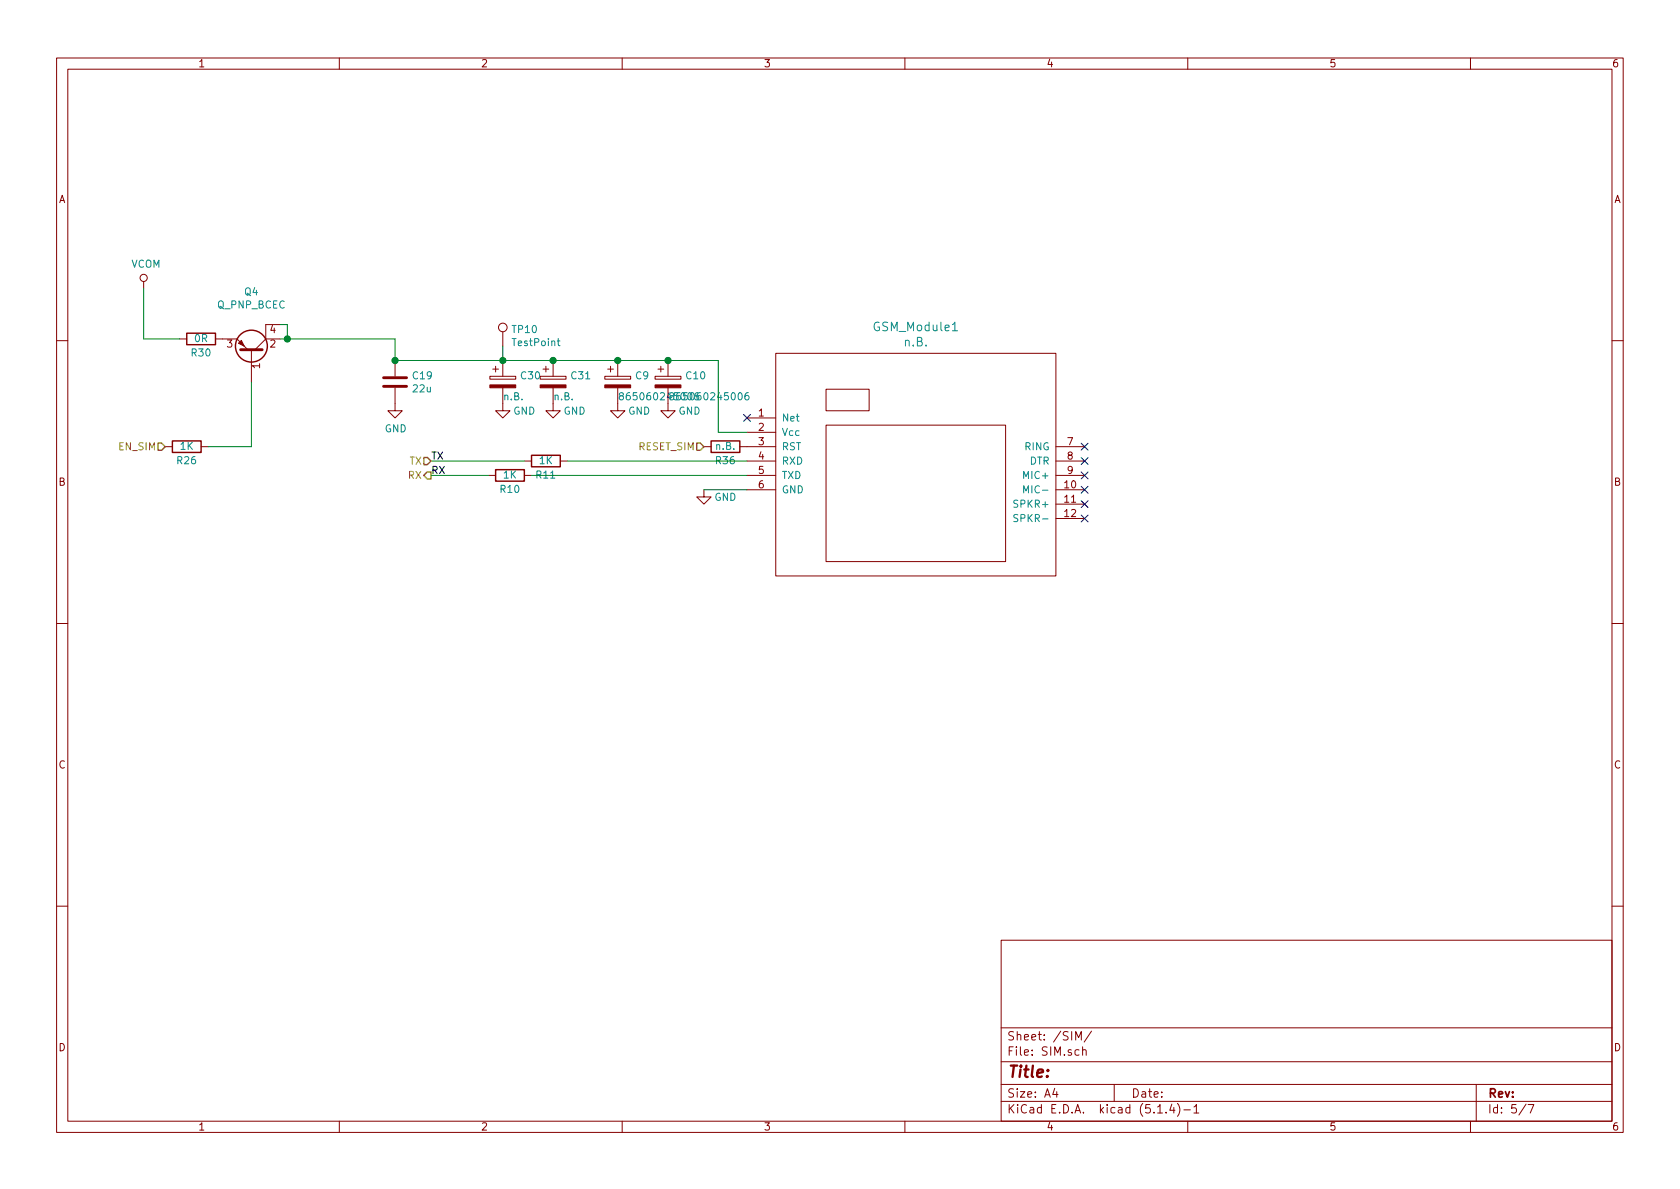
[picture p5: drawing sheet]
<svg xmlns="http://www.w3.org/2000/svg" width="297mm" height="210mm" viewBox="0 0 297 210" stroke-linecap="round" stroke-linejoin="round" font-family="sans-serif">
<g fill="none" stroke="#840000" stroke-width=".18">
<path d="M10 10.3h277v189.9h-277zM12 12.2h273v186.1h-273zM60 10.3v1.9M110 10.3v1.9M160 10.3v1.9M210 10.3v1.9M260 10.3v1.9M25.4 49.8v1.2M31.7 59.9h1.3M38.1 59.9h3.8l1.9 1.9M47 59.9h2.5M47 59.9l-1.9 1.9"/>
<path d="M49.5 57.4h-2.5v2.5M88.9 58.7v2.5M10 60.2h2M29.2 79h1.3M35.6 79h1.2M44.4 61.8v5.8M69.8 68.6v4h1.3l-1.3 1.3-1.2-1.3h1.2M69.8 63.7v2.8M86.6 66.5h4.6v.6h-4.6zM87.1 65.3h1M87.6 64.8v1M88.9 68.6v4h1.3l-1.3 1.3-1.3-1.3h1.3"/>
<path d="M88.9 63.7v2.8M95.5 66.5h4.6v.6h-4.6zM96 65.3h1M96.5 64.8v1M97.8 68.6v4h1.3l-1.3 1.3-1.3-1.3h1.3M97.8 63.7v2.8M106.9 66.5h4.6v.6h-4.6zM107.4 65.3h1.1M107.9 64.8v1M109.2 68.6v4h1.3l-1.3 1.3-1.3-1.3h1.3M109.2 63.7v2.8M115.8 66.5h4.6v.6h-4.6z"/>
<path d="M116.3 65.3h1M116.8 64.8v1M118.1 68.6v4h1.3l-1.3 1.3-1.3-1.3h1.3M118.1 63.7v2.8M124.5 79h1.2M130.8 79h6.4M132.1 73.9h5.1M132.1 76.4h5.1M137.2 62.5h49.5v39.3h-49.5zM146 75.2h31.8v24.1h-31.8zM146 68.8h7.7v3.8h-7.7zM186.7 79h5.1"/>
<path d="M285 60.2h2M86.4 84.1h1.2M92.7 84.1h1.3M92.7 81.5h1.3M99.1 81.5h1.2M124.5 86.6v1.3h1.2l-1.2 1.2-1.3-1.2h1.3M132.1 84.1h5.1M132.1 81.5h5.1M132.1 86.6h5.1M186.7 84.1h5.1M186.7 81.5h5.1M186.7 86.6h5.1"/>
<path d="M186.7 89.1h5.1M186.7 91.7h5.1M10 110.3h2M285 110.3h2M10 160.2h2M177 166.3h108v32h-108zM285 160.2h2M60 198.3v1.9M110 198.3v1.9M160 198.3v1.9M177 194.8h108M177 191.8h108"/>
<path d="M177 187.8h108M177 181.8h108M186.5 192.5l-.4 1h1M186.8 193v1M190.2 183.9v-1.5l.5 1.1 .5-1.1v1.5M190.8 185.7l-.5-.1-.2 .3v.6l.2 .1 .5-.1M191.4 185.7l.2-.1 .4 .1v.9M191.4 185.1v1.5M193 182.3l-1.3 2M197 191.8v3M204.7 196.8h.8M206.2 196.7v.1"/>
<path d="M207.2 195.2l-.4 1.1h.9M207.5 195.8v1M208.2 195.1a1.71 1.71 0 0 1 0 2.3M209.3 196.3h1.2M210 198.3v1.9M211.1 195.8l.4-.5v1.5M211.1 196.8h.9M260 198.3v1.9M261 191.8v6.5M269.8 195.2l-1.2 2M270.2 195.3h1l-.6 1.5"/>
<circle cx="25.4" cy="49.1" r=".63"/>
<circle cx="88.9" cy="57.9" r=".76"/>
</g>
<g fill="none" stroke="#840000" stroke-width=".25">
<path d="M33 58.9h5.1v2.1h-5.1zM30.5 78h5.1v2h-5.1zM125.7 78h5.1v2h-5.1zM87.6 83.1h5.1v2h-5.1zM94 80.5h5.1v2h-5.1z"/>
<circle cx="44.4" cy="61.2" r="2.82"/>
</g>
<path d="M98.7 59.9v1.1l.3 .1M168.4 58.5h.9M98.5 60.3h.5M109.8 70l-.3-.3 .1-.1 .2-.2 .4 .2v.3l-.6 .1-.1 .2v.3l.3 .2h.3l.1-.2v-.4l-.2-.1M132.3 69.4l-.3 .1a.81 .81 0 0 0 0 1.2h.3l.1-.5-.2-.3h-.2l-.3 .3M180 91.1l-.5-.1-.2 .1v.4l.6 .3 .1 .2-.3 .2h-.5M181 87.2v-1.3l.4 .9 .4-.9v1.3" fill="none" stroke="#008484" stroke-width=".18"/>
<g fill="#840000" stroke="#840000" stroke-width=".18">
<path d="M95.5 68.1h4.6v.5h-4.6z"/>
<path d="M86.6 68.1h4.6v.5h-4.6z"/>
<path d="M106.9 68.1h4.6v.5h-4.6z"/>
<path d="M115.8 68.1h4.6v.5h-4.6z"/>
<path d="M42.2 60.7l.5-.5 .5 1z"/>
</g>
<path d="M42.5 61.8h3.9M67.8 68.3h4.1M67.8 66.8h4.1" fill="none" stroke="#840000" stroke-width=".51"/>
<path d="M25.4 51v8.9h6.3M49.5 59.9h20.3v3.8h57.2v12.7h5.1M49.5 57.4h1.3v2.5M44.4 67.6v11.4h-7.6M88.9 61.2v2.5M76.2 84.1h10.2M76.2 81.5h16.5M94 84.1h38.1M100.3 81.5h31.8M124.5 86.6h7.6" fill="none" stroke="#008400" stroke-width=".18"/>
<path d="M27.9 78.4h.7l.6 .6-.6 .6h-.7zM123.2 78.4h.6l.7 .6-.7 .6h-.6zM74.9 80.9h.7l.6 .6-.6 .7h-.7zM75.6 83.4h.6v1.3h-.6l-.7-.6z" fill="none" stroke="#848400" stroke-width=".25"/>
<g fill="#008400" stroke="#008400" stroke-width=".25">
<circle cx="88.9" cy="63.7" r=".51"/>
<circle cx="97.8" cy="63.7" r=".51"/>
<circle cx="50.8" cy="59.9" r=".51"/>
<circle cx="118.1" cy="63.7" r=".51"/>
<circle cx="69.9" cy="63.7" r=".51"/>
<circle cx="109.2" cy="63.7" r=".51"/>
</g>
<g fill="none" stroke="#000084" stroke-width=".18">
<path d="M131.5 73.3l1.2 1.2M132.7 73.3l-1.2 1.2M191.2 78.4l1.2 1.2M192.4 78.4l-1.2 1.2M191.2 83.5l1.2 1.2M191.2 86l1.2 1.2M191.2 80.9l1.2 1.2M191.2 88.5l1.2 1.3M191.2 91.1l1.2 1.2M192.4 83.5l-1.2 1.2M192.4 86l-1.2 1.2M192.4 80.9l-1.2 1.2"/>
<path d="M192.4 88.5l-1.2 1.3M192.4 91.1l-1.2 1.2"/>
</g>
<text font-size="2.8" fill="#840000" x="178" y="190.5">Title:</text>
<g font-size="2.1" fill="#008484">
<text x="154.6" y="58.6">GSM_Module1</text>
<text x="159.9" y="61.3">n.B.</text>
</g>
<g font-size="2.1" fill="#840000">
<text x="178" y="184">Sheet: /SIM/</text>
<text x="178" y="186.7">File: SIM.sch</text>
<text x="178" y="196.9">KiCad E.D.A. kicad (5.1.4)-1</text>
<text x="178" y="194.1">Size: A4</text>
<text x="200" y="194.1">Date:</text>
<text x="263" y="194.1">Rev:</text>
<text x="263" y="196.9">Id: 5/7</text>
</g>
<g font-size="1.8" fill="#840000">
<text x="35" y="11.9">1</text>
<text x="85" y="11.9">2</text>
<text x="135" y="11.9">3</text>
<text x="185" y="11.9">4</text>
<text x="235" y="11.9">5</text>
<text x="285" y="11.9">6</text>
<text x="10.4" y="35.9">A</text>
<text x="285.4" y="35.9">A</text>
<text x="47.8" y="58.9">4</text>
<text x="40.2" y="61.5">3</text>
<text x="46" y="65.2" transform="rotate(-90 46 65.2)">1</text>
<text x="47.8" y="61.5">2</text>
<text x="134.1" y="73.7">1</text>
<text x="134.1" y="76.2">2</text>
<text x="134.1" y="78.7">3</text>
<text x="134.1" y="81.3">4</text>
<text x="134.1" y="83.8">5</text>
<text x="188.7" y="78.7">7</text>
<text x="188.7" y="81.3">8</text>
<text x="188.7" y="83.8">9</text>
<text x="10.4" y="85.9">B</text>
<text x="134.1" y="86.4">6</text>
<text x="188.3" y="86.4">10</text>
<text x="188.3" y="88.9">11</text>
<text x="285.4" y="85.9">B</text>
<text x="188.3" y="91.4">12</text>
<text x="10.4" y="135.9">C</text>
<text x="285.4" y="135.9">C</text>
<text x="10.4" y="185.9">D</text>
<text x="285.4" y="185.9">D</text>
<text x="35" y="199.9">1</text>
<text x="85" y="199.9">2</text>
<text x="135" y="199.9">3</text>
<text x="185" y="199.9">4</text>
<text x="235" y="199.9">5</text>
<text x="285" y="199.9">6</text>
</g>
<g font-size="1.8" fill="#008484">
<text x="23.2" y="47.3">VCOM</text>
<text x="43.3" y="52.2">Q4</text>
<text x="38.5" y="54.6">Q_PNP_BCEC</text>
<text x="90.7" y="58.9">TP10</text>
<text x="33.9" y="63">R30</text>
<text x="34.4" y="60.5">0R</text>
<text x="90.8" y="61.2">TestPoint</text>
<text x="73.1" y="67.1">C19</text>
<text x="73.1" y="69.4">22u</text>
<text x="89.1" y="70.8">n.B.</text>
<text x="92.2" y="67.1">C30</text>
<text x="98" y="70.8">n.B.</text>
<text x="101.1" y="67.1">C31</text>
<text x="110.6" y="70.8">865060245006</text>
<text x="112.4" y="67.1">C9</text>
<text x="119.5" y="70.8">865060245006</text>
<text x="121.4" y="67.1">C10</text>
<text x="68" y="76.4">GND</text>
<text x="90.8" y="73.3">GND</text>
<text x="99.6" y="73.3">GND</text>
<text x="111.1" y="73.3">GND</text>
<text x="120" y="73.3">GND</text>
<text x="138.2" y="74.5">Net</text>
<text x="138.2" y="77.1">Vcc</text>
<text x="31.4" y="82.1">R26</text>
<text x="31.9" y="79.5">1K</text>
<text x="95.4" y="82.1">1K</text>
<text x="126.6" y="79.5">n.B.</text>
<text x="126.6" y="82.1">R36</text>
<text x="138.2" y="79.6">RST</text>
<text x="138.2" y="82.2">RXD</text>
<text x="181.3" y="79.6">RING</text>
<text x="182" y="82.2">DTR</text>
<text x="88.5" y="87.2">R10</text>
<text x="89.1" y="84.6">1K</text>
<text x="94.9" y="84.6">R11</text>
<text x="126.3" y="88.6">GND</text>
<text x="138.2" y="84.7">TXD</text>
<text x="138.2" y="87.2">GND</text>
<text x="179.7" y="89.8">SPKR+</text>
<text x="181.4" y="84.7">MIC+</text>
<text x="181.8" y="87.2">MIC-</text>
<text x="180.2" y="92.3">SPKR-</text>
</g>
<g font-size="1.8" fill="#848400">
<text x="21.1" y="79.6">EN_SIM</text>
<text x="72.4" y="82.2">TX</text>
<text x="112.9" y="79.6">RESET_SIM</text>
<text x="72.2" y="84.7">RX</text>
</g>
<g font-size="1.8">
<text x="76.2" y="83.8">RX</text>
<text x="76.2" y="81.3">TX</text>
</g>
</svg>
